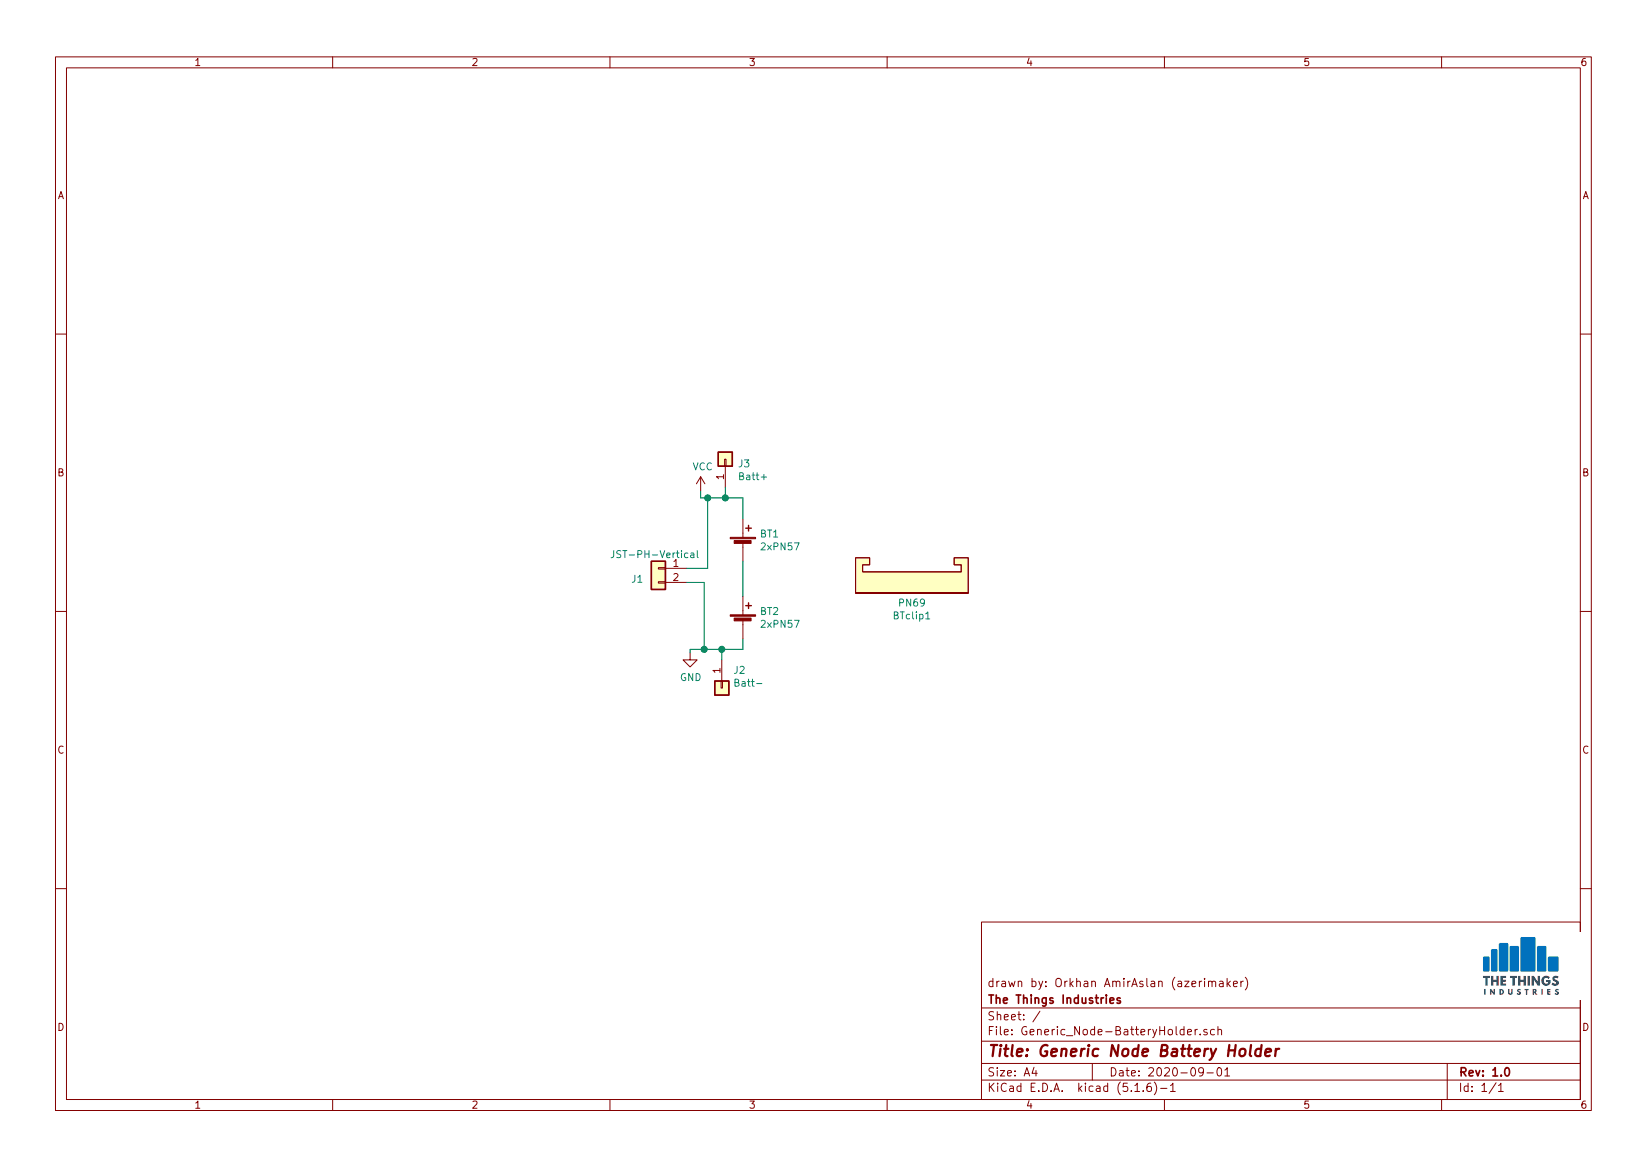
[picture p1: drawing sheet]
EESchema Schematic File Version 4
EELAYER 30 0
EELAYER END
$Descr A4 11693 8268
encoding utf-8
Sheet 1 1
Title "Generic Node Battery Holder"
Date "2020-09-01"
Rev "1.0"
Comp "The Things Industries"
Comment1 "drawn by: Orkhan AmirAslan (azerimaker)"
Comment2 ""
Comment3 ""
Comment4 ""
$EndDescr
Wire Wire Line
	5025 3525 5150 3525
Wire Wire Line
	5275 3525 5275 3675
$Comp
L Mechanical:DIN_Rail_Adapter BTclip1
U 1 1
P 6475 4100
F 0 "BTclip1" H 6475 4365 50  0000 C CNN
F 1 "PN69" H 6475 4274 50  0000 C CNN
F 2 "node-lib-v1:Keystone_69_clip" H 6475 3900 50  0001 C CNN
F 3 "https://nl.mouser.com/ProductDetail/Keystone-Electronics/69?qs=pkhVRPZ8ecDgrrBO4WeG2Q%3D%3D" H 6475 4250 50  0001 C CNN
F 4 "36-69-ND" H 6475 4100 50  0001 C CNN "MPN"
	1    6475 4100
	-1   0    0    1   
$EndComp
$Comp
L Device:Battery_Cell BT2
U 1 1
P 5275 4425
F 0 "BT2" H 5393 4521 50  0000 L CNN
F 1 "2xPN57" H 5393 4430 50  0000 L CNN
F 2 "node-lib-v1:keystone-PN57" V 5275 4485 50  0001 C CNN
F 3 "https://nl.mouser.com/ProductDetail/Keystone-Electronics/57?qs=%2F%252BPMR94VuMbR1YUP0aQItQ%3D%3D" V 5275 4485 50  0001 C CNN
F 4 "36-57-ND" H 5275 4425 50  0001 C CNN "MPN"
	1    5275 4425
	1    0    0    -1  
$EndComp
Wire Wire Line
	5275 3975 5275 4225
$Comp
L Device:Battery_Cell BT1
U 1 1
P 5275 3875
F 0 "BT1" H 5393 3971 50  0000 L CNN
F 1 "2xPN57" H 5393 3880 50  0000 L CNN
F 2 "node-lib-v1:keystone-PN57" V 5275 3935 50  0001 C CNN
F 3 "https://nl.mouser.com/ProductDetail/Keystone-Electronics/57?qs=%2F%252BPMR94VuMbR1YUP0aQItQ%3D%3D" V 5275 3935 50  0001 C CNN
F 4 "36-57-ND" H 5275 3875 50  0001 C CNN "MPN"
	1    5275 3875
	1    0    0    -1  
$EndComp
Wire Wire Line
	5275 4525 5275 4600
$Comp
L Connector_Generic:Conn_01x01 J3
U 1 1
P 5150 3250
F 0 "J3" V 5114 3162 50  0000 R CNN
F 1 "Batt+" V 5023 3162 50  0000 R CNN
F 2 "TestPoint:TestPoint_Keystone_5019_Minature" H 5150 3250 50  0001 C CNN
F 3 "~" H 5150 3250 50  0001 C CNN
F 4 "~" H 5150 3250 50  0001 C CNN "MPN"
	1    5150 3250
	0    -1   -1   0   
$EndComp
Wire Wire Line
	5150 3450 5150 3525
Connection ~ 5150 3525
Wire Wire Line
	5150 3525 5275 3525
Wire Wire Line
	5025 4025 5025 3525
$Comp
L Connector_Generic:Conn_01x01 J2
U 1 1
P 5125 4875
F 0 "J2" V 4997 4955 50  0000 L CNN
F 1 "Batt-" V 5088 4955 50  0000 L CNN
F 2 "TestPoint:TestPoint_Keystone_5019_Minature" H 5125 4875 50  0001 C CNN
F 3 "~" H 5125 4875 50  0001 C CNN
F 4 "~" H 5125 4875 50  0001 C CNN "MPN"
	1    5125 4875
	0    1    1    0   
$EndComp
Wire Wire Line
	5275 4600 5125 4600
Wire Wire Line
	5125 4675 5125 4600
Connection ~ 5125 4600
Wire Wire Line
	5125 4600 5000 4600
Wire Wire Line
	5000 4600 5000 4125
Wire Wire Line
	5000 4125 4875 4125
Wire Wire Line
	4875 4025 5025 4025
$Comp
L Connector_Generic:Conn_01x02 J1
U 1 1
P 4675 4025
F 0 "J1" H 4825 3950 50  0000 C CNN
F 1 "JST-PH-Vertical" H 4700 4125 50  0000 C CNN
F 2 "Connector_JST:JST_PH_B2B-PH-SM4-TB_1x02-1MP_P2.00mm_Vertical" H 4675 4025 50  0001 C CNN
F 3 "https://lcsc.com/product-detail/Wire-To-Board-Wire-To-Wire-Connector_JST-Sales-America-B2B-PH-SM4-TB-LF-SN_C160352.html" H 4675 4025 50  0001 C CNN
F 4 "B2B-PH-SM4-TB(LF)(SN)" H 4675 4025 50  0001 C CNN "MPN"
	1    4675 4025
	-1   0    0    -1  
$EndComp
$Comp
L power:GND #PWR0101
U 1 1
P 4900 4625
F 0 "#PWR0101" H 4900 4375 50  0001 C CNN
F 1 "GND" H 4905 4452 50  0000 C CNN
F 2 "" H 4900 4625 50  0001 C CNN
F 3 "" H 4900 4625 50  0001 C CNN
	1    4900 4625
	1    0    0    -1  
$EndComp
Wire Wire Line
	4900 4625 4900 4600
Wire Wire Line
	4900 4600 5000 4600
Connection ~ 5000 4600
$Comp
L power:VCC #PWR0102
U 1 1
P 4975 3475
F 0 "#PWR0102" H 4975 3325 50  0001 C CNN
F 1 "VCC" H 4990 3648 50  0000 C CNN
F 2 "" H 4975 3475 50  0001 C CNN
F 3 "" H 4975 3475 50  0001 C CNN
	1    4975 3475
	1    0    0    -1  
$EndComp
Wire Wire Line
	4975 3475 4975 3525
Wire Wire Line
	4975 3525 5025 3525
Connection ~ 5025 3525
$EndSCHEMATC
